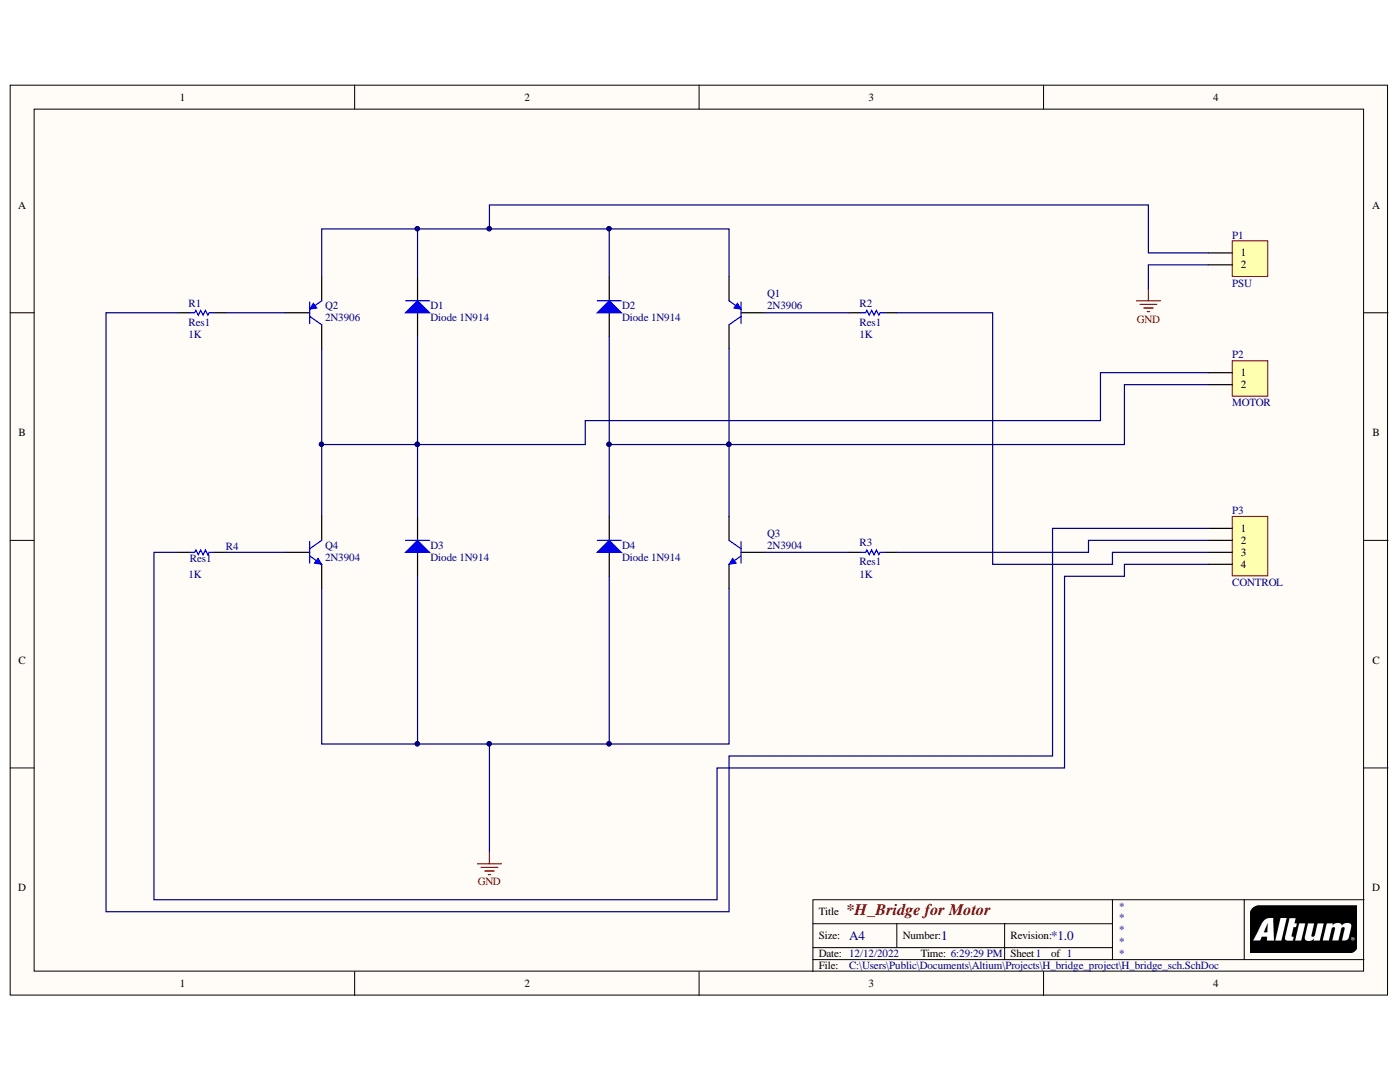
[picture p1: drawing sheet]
# Altium schematic sheet H_bridge_sch.SchDoc: *H_Bridge for Motor
size A4; Date: 11/12/2022; DrawnBy: Mohd Aman Ansari; DocumentNumber: 1; Revision: *1.0; SheetNumber: 1; SheetTotal: 1

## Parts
D1  Diode 1N914  [DO-35]
D2  Diode 1N914  [DO-35]
D3  Diode 1N914  [DO-35]
D4  Diode 1N914  [DO-35]
P1  PSU  [HDR1X2]
P2  MOTOR  [HDR1X2]
P3  CONTROL  [HDR1X4]
Q1  2N3906  [TO-92A]
Q2  2N3906  [TO-92A]
Q3  2N3904  [TO-92A]
Q4  2N3904  [TO-92A]
R1  Res1  value 1K  [AXIAL-0.3]
R2  Res1  value 1K  [AXIAL-0.3]
R3  Res1  value 1K  [AXIAL-0.3]
R4  Res1  value 1K  [AXIAL-0.3]

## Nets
GND: D3.1(A) D4.1(A) P1.2 Q3.1(E) Q4.1(E)
NetD1_1: D1.1(A) D3.2(K) P2.1 Q2.3(C) Q4.3(C)
NetD1_2: D1.2(K) D2.2(K) P1.1 Q1.1(E) Q2.1(E)
NetD2_1: D2.1(A) D4.2(K) P2.2 Q1.3(C) Q3.3(C)
NetP3_1: P3.1 R1.1
NetP3_2: P3.2 R3.2
NetP3_3: P3.3 R2.1
NetP3_4: P3.4 R4.1
NetQ1_2: Q1.2(B) R2.2
NetQ2_2: Q2.2(B) R1.2
NetQ3_2: Q3.2(B) R3.1
NetQ4_2: Q4.2(B) R4.2
